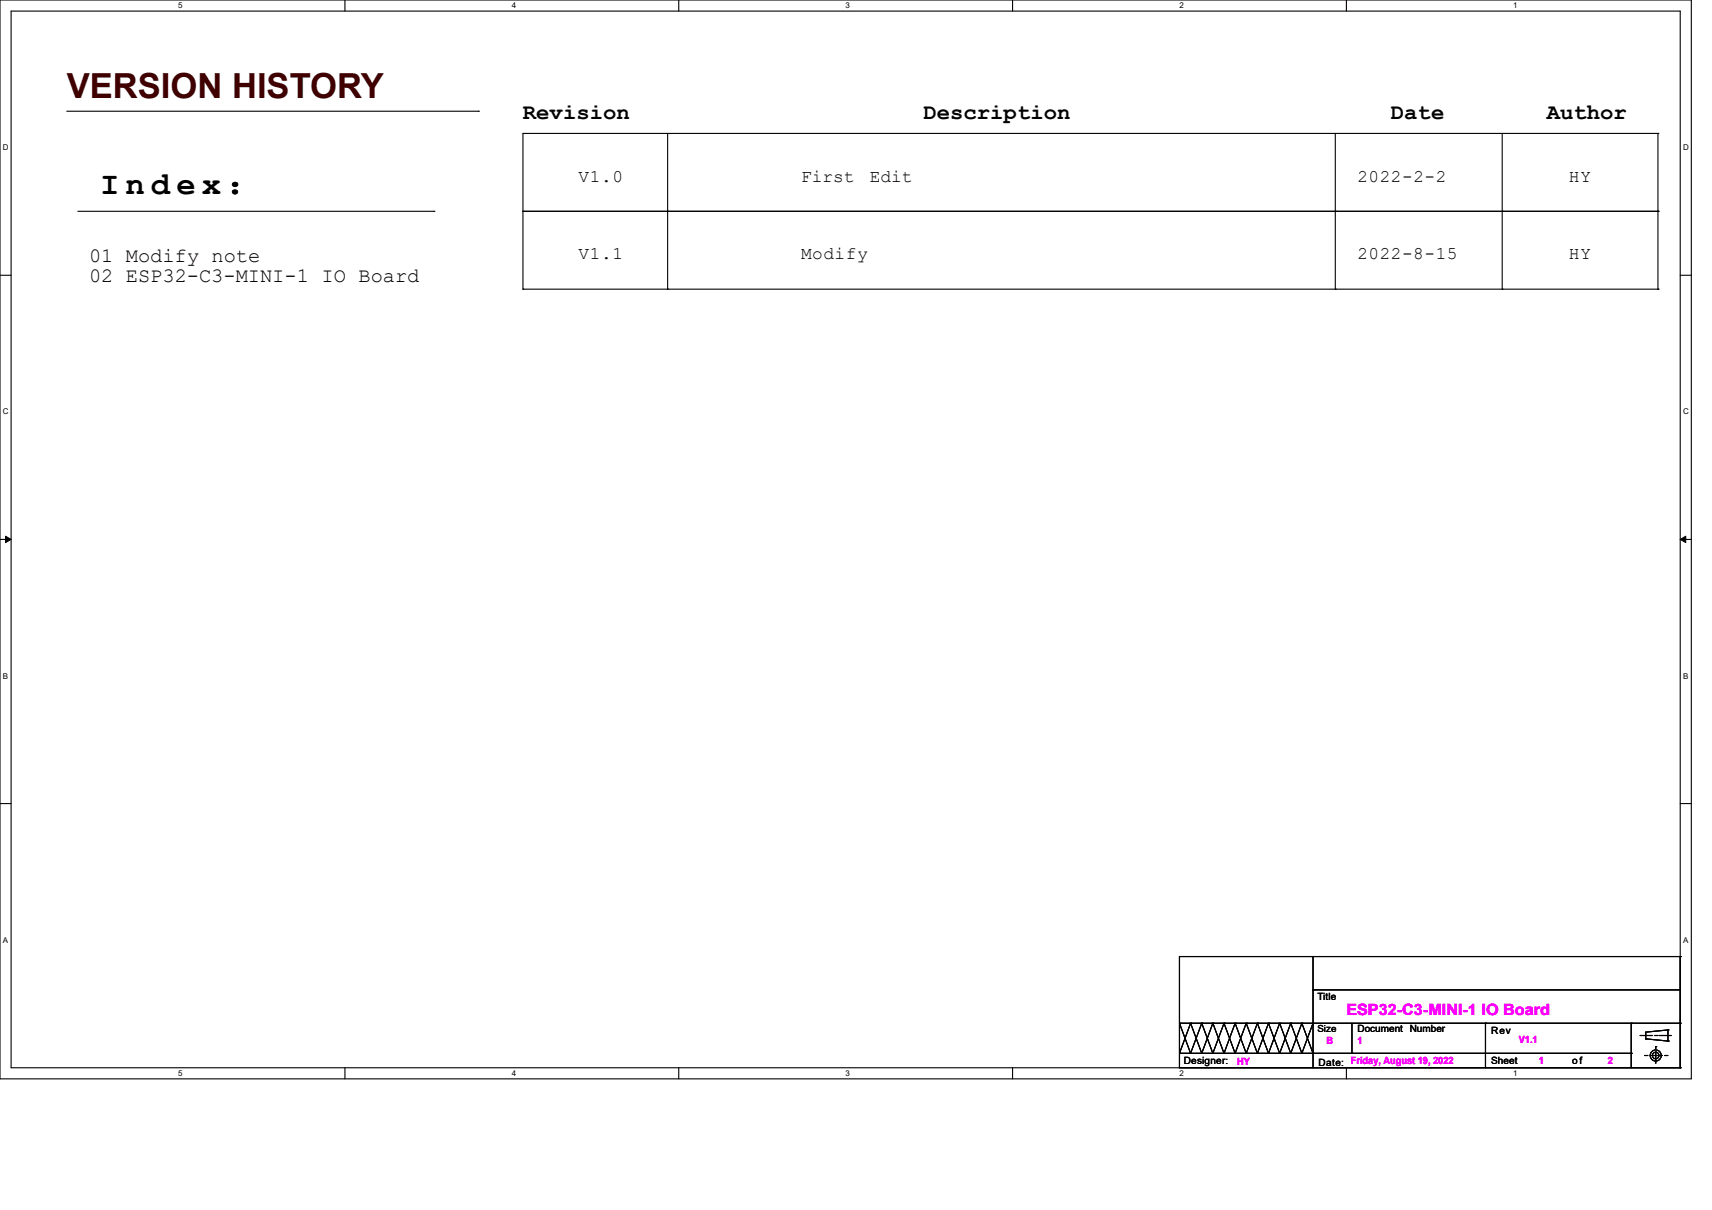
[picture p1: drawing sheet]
<svg xmlns="http://www.w3.org/2000/svg" width="297mm" height="210mm" viewBox="0 0 297 210" stroke-linecap="round" stroke-linejoin="round" font-family="sans-serif">
<g fill="none" stroke="#000" stroke-width=".19">
<path d="M0 0h293.4v187.2h-293.4zM1.9 1.9h289.6v183.4h-289.6zM11.6 19.3h71.4M59.8 0v1.9M83 19.3h.1M117.8 0v1.9M175.7 0v1.9M233.6 0v1.9M13.5 36.7h61.8M75.3 36.7h.1M90.7 36.7h.1M90.7 36.7h196.9"/>
<path d="M115.8 36.7h.1M115.8 23.2v27M231.6 36.7h.1M231.6 23.2v27M260.6 36.7h.1M260.6 23.2v27M287.6 36.7h.1M287.6 23.2h.1M287.6 23.2v27M287.6 23.2h-196.9v27M0 47.8h1.9M90.7 50.2h.1"/>
<path d="M90.7 50.2h196.9M115.8 50.2h.1M231.6 50.2h.1M260.6 50.2h.1M287.6 50.2h.1M291.5 47.8h1.9M0 93.6h1.9M291.5 93.6h1.9M0 139.5h1.9M291.5 139.5h1.9M204.6 166h23.2v19.3h-23.2zM204.6 177.6h.1"/>
<path d="M204.6 177.6h86.9M204.6 177.6l1.9 5.2M206.5 177.6h.1M206.5 177.6l2 5.2M206.5 177.6l-1.9 5.2M208.5 177.6h.1M208.5 177.6l1.9 5.2M208.5 177.6l-2 5.2M210.4 177.6h.1M210.4 177.6l1.9 5.2M210.4 177.6l-1.9 5.2M212.3 177.6h.1"/>
<path d="M212.3 177.6l2 5.2M212.3 177.6l-1.9 5.2M214.3 177.6h.1M214.3 177.6l1.9 5.2M214.3 177.6l-2 5.2M216.2 177.6h.1M216.2 177.6l1.9 5.2M216.2 177.6l-1.9 5.2M218.1 177.6h.1M218.1 177.6l2 5.2M218.1 177.6l-1.9 5.2M220.1 177.6h.1"/>
<path d="M220.1 177.6l1.9 5.2M220.1 177.6l-2 5.2M222 177.6h.1M222 177.6l1.9 5.2M222 177.6l-1.9 5.2M223.9 177.6h.1M223.9 177.6l-1.9 5.2M223.9 177.6l1.9 5.2M225.8 177.6h.1M225.8 177.6l2 5.2M225.8 177.6l-1.9 5.2M227.8 171.8h.1"/>
<path d="M227.8 177.6h.1M227.8 171.8h63.7M227.8 166h63.7M227.8 177.6l-2 5.2M234.5 177.6v5.2M257.7 177.6h.1M257.7 177.6v7.7M283 177.6h.1M283 177.6v7.7M284.5 179.7h2M286.5 179.7h.1M287 179.7h.4"/>
<path d="M287.4 179.7h.1M287.8 179.7h2M289.4 178.8h.1M289.4 178.8l-3.9 .3v1.2M289.4 178.8v1.9M289.8 179.7h.1M291.5 177.6h.1M291.5 166h.1M59.8 185.3v1.9M117.8 185.3v1.9M175.7 185.3v1.9M204.6 182.8h.1"/>
<path d="M204.6 182.8h78.4M206.5 182.8h.1M208.5 182.8h.1M210.4 182.8h.1M212.3 182.8h.1M214.3 182.8h.1M216.2 182.8h.1M218.1 182.8h.1M220.1 182.8h.1M222 182.8h.1M223.9 182.8h.1M225.8 182.8h.1"/>
<path d="M227.8 182.8h.1M233.6 185.3v1.9M234.5 182.8h.1M283 182.8h.1M285.3 183.2h.4M285.5 180.3h.1M285.5 180.3l3.9 .4M285.7 183.2h.1M286.3 183.2h1.9M287.2 182.6h.1M287.2 181.6h.1M287.2 181.6v.4"/>
<path d="M287.2 182.6v1.9M288.2 183.2h.1M288.8 183.2h.4M289.2 183.2h.1M289.4 180.7h.1M291.5 185.3h.1"/>
<circle cx="287.2" cy="183.2" r=".57"/>
<circle cx="287.2" cy="183.2" r=".96"/>
</g>
<path d="M1 93.1l.9 .5-.9 .6zM291.5 93.6l.9-.5v1.1z" fill="#000"/>
<path d="M1 93.1l.9 .5-.9 .6zM291.5 93.6l.9-.5v1.1z" fill="none" stroke="#000" stroke-width=".17"/>
<text font-size="6" fill="#400000" x="11.6" y="17">VERSION HISTORY</text>
<text font-size="5.6" x="17.4" y="33.6">I n d e x ：</text>
<g font-size="3.9">
<text x="90.7" y="20.6">Revision</text>
<text x="160.2" y="20.6">Description</text>
<text x="241.3" y="20.6">Date</text>
<text x="268.3" y="20.6">Author</text>
</g>
<g font-size="3.5">
<text x="15.4" y="45.4">01 Modify note</text>
<text x="15.4" y="48.9">02 ESP32-C3-MINI-1 IO Board</text>
</g>
<g font-size="3.1">
<text x="100.4" y="31.5">V1.0</text>
<text x="139" y="31.5">First</text>
<text x="150.9" y="31.5">Edit</text>
<text x="235.5" y="31.5">2022-2-2</text>
<text x="272.2" y="31.5">HY</text>
<text x="100.4" y="45">V1.1</text>
<text x="139" y="45">Modify</text>
<text x="235.5" y="45">2022-8-15</text>
<text x="272.2" y="45">HY</text>
</g>
<g font-size="2.7" fill="#f0f">
<text x="233.6" y="176.2">ESP32-C3-MINI-1 IIIO Board</text>
<text x="233.6" y="176.2">ESP32-C3-MINI-1 O Board</text>
</g>
<g font-size="1.7">
<text x="228.6" y="173.5">Title</text>
<text x="228.6" y="179.1">Size</text>
<text x="235.5" y="179.1">Document Number</text>
<text x="258.7" y="179.5">Rev</text>
<text x="205.4" y="184.7">Designer:</text>
<text x="228.7" y="184.9">Date: Friday, August 19, 2022</text>
<text x="258.7" y="184.7">Sheet</text>
<text x="272.8" y="184.7">of</text>
</g>
<g font-size="1.7" fill="#f0f">
<text x="214.7" y="184.8">HY</text>
<text x="230.1" y="181.1">B</text>
<text x="235.5" y="181.1">1</text>
<text x="263.5" y="180.9">V1.1</text>
<text x="267" y="184.6">1</text>
<text x="278.9" y="184.6">2</text>
</g>
<g font-size="1.4">
<text x="30.9" y="1.4">5</text>
<text x="88.8" y="1.4">4</text>
<text x="146.7" y="1.4">3</text>
<text x="204.6" y="1.4">2</text>
<text x="262.5" y="1.4">1</text>
<text x=".5" y="26.1">D</text>
<text x="292" y="26.1">D</text>
<text x=".5" y="71.9">C</text>
<text x="292" y="71.9">C</text>
<text x=".5" y="117.8">B</text>
<text x="292" y="117.8">B</text>
<text x=".5" y="163.6">A</text>
<text x="292" y="163.6">A</text>
<text x="30.9" y="186.7">5</text>
<text x="88.8" y="186.7">4</text>
<text x="146.7" y="186.7">3</text>
<text x="204.6" y="186.7">2</text>
<text x="262.5" y="186.7">1</text>
</g>
</svg>
